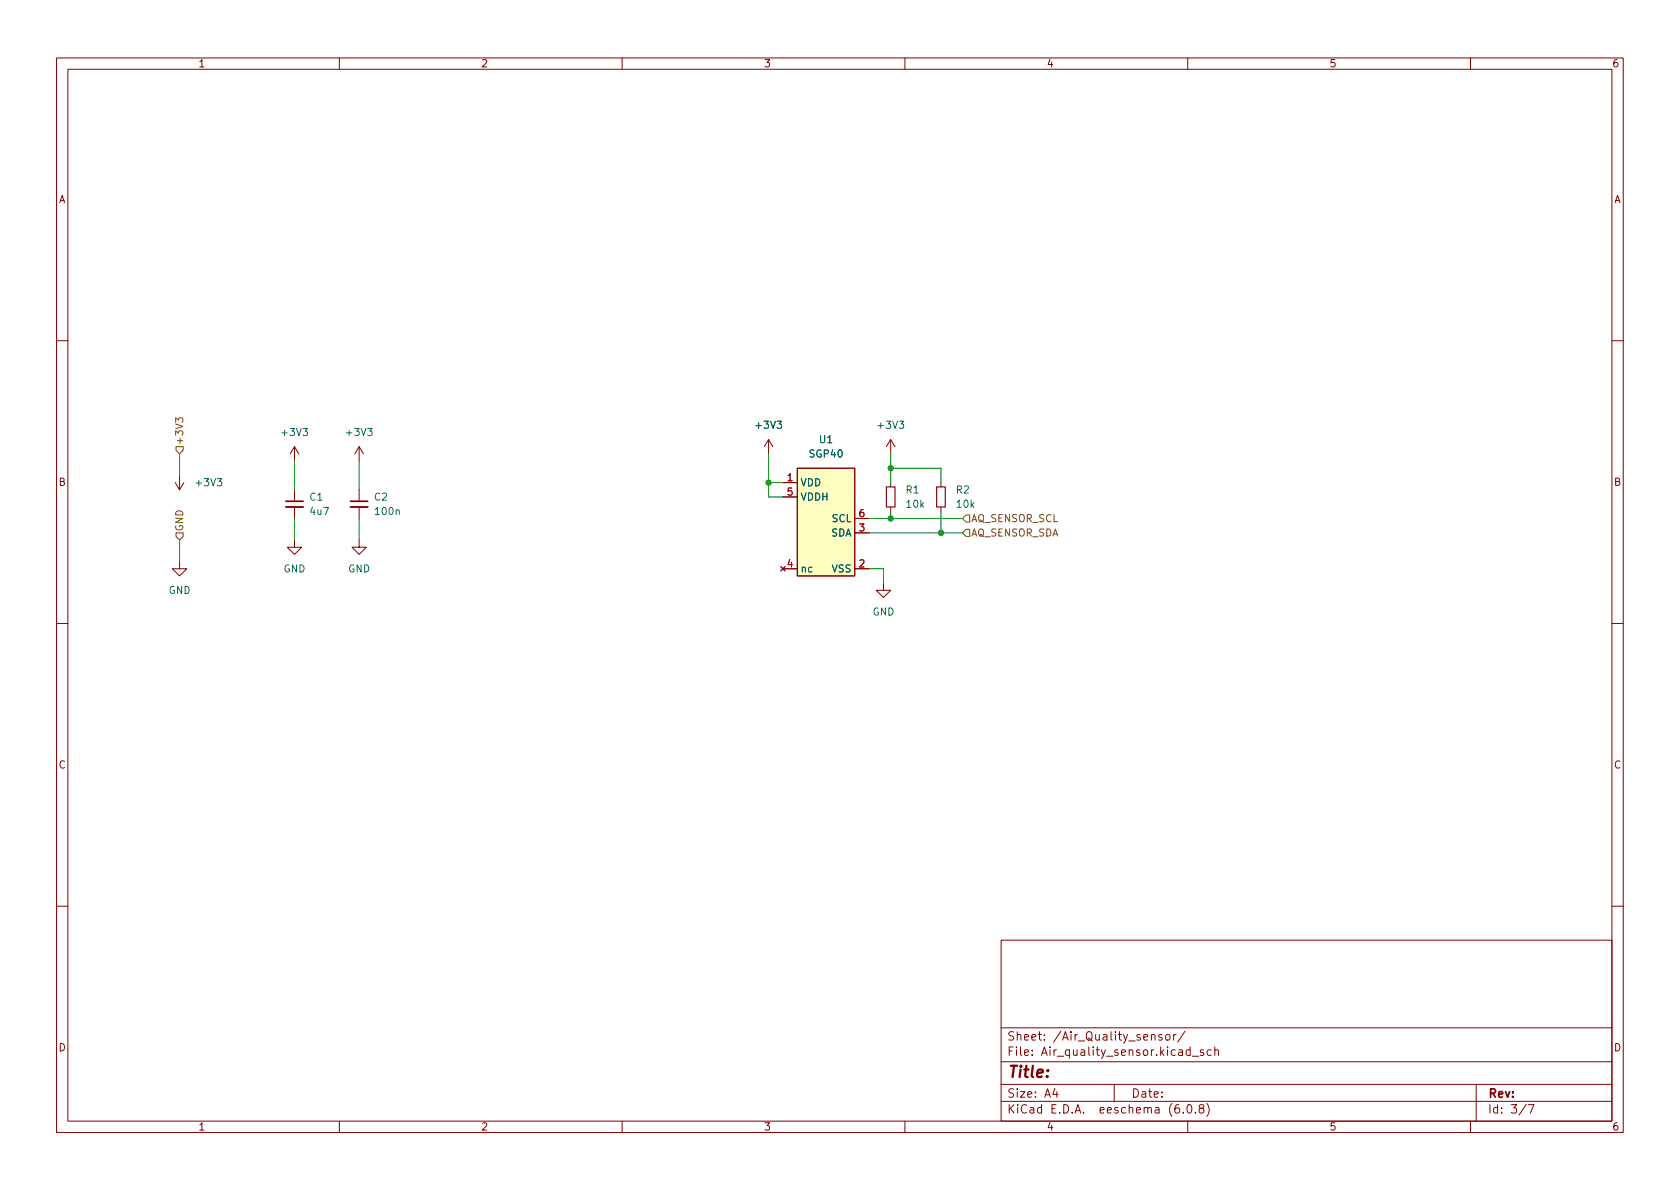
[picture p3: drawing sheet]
<svg xmlns="http://www.w3.org/2000/svg" width="297mm" height="210mm" viewBox="0 0 297 210" stroke-linecap="round" stroke-linejoin="round" font-family="sans-serif">
<g fill="none" stroke="#840000" stroke-width=".18">
<path d="M10 10.2h277v190.1h-277zM12 12.2h273v186.1h-273zM60 10.2v2M110 10.2v2M160 10.2v2M210 10.2v2M260 10.2v2M10 60.2h2M52.1 79v2.5M52.1 79l-.8 1.3M52.1 79l.7 1.3M63.5 79v2.5"/>
<path d="M63.5 79l-.8 1.3M63.5 79l.8 1.3M135.9 77.7l-.8 1.3M135.9 77.7v2.6M135.9 77.7l.8 1.3M157.5 77.7v2.6M157.5 77.7l-.8 1.3M157.5 77.7l.7 1.3M285 60.2h2M31 85.3l.7 1.3M31.7 99.3v1.3h1.3l-1.3 1.2-1.2-1.2h1.2M31.7 84.1v2.5"/>
<path d="M32.5 85.3l-.8 1.3M52.1 95.5v1.3h1.2l-1.2 1.2-1.3-1.2h1.3M52.1 86.6v2M52.1 89.7v2M63.5 95.5v1.3h1.3l-1.3 1.2-1.3-1.2h1.3M63.5 86.6v2M63.5 89.7v2M138.4 85.3h2.6M138.4 87.9h2.6M141 82.8h10.1v19h-10.1zM151.1 94.2h2.6M151.1 91.7h2.6"/>
<path d="M157.5 85.3v.8M157.5 89.7v.7M166.4 85.3v.8M166.4 89.7v.7M10 110.2h2M138 100.2l.8 .8M138.4 100.6h2.6M138.8 100.2l-.8 .8M151.1 100.6h2.6M156.2 103.1v1.3h1.3l-1.3 1.3-1.3-1.3h1.3M285 110.2h2M10 160.2h2"/>
<path d="M177 166.3h108v32h-108zM285 160.2h2M60 198.3v2M110 198.3v2M160 198.3v2M177 194.8h108M177 191.8h108M177 187.8h108M177 181.8h108M186.5 192.5l-.4 1h1M186.9 193v1M197 191.8v3"/>
<path d="M203.6 183.1l.2-.2 .3 .1 .1 .9M205.4 183l-.3-.1-.2 .2v.3l.5 .1v.4h-.5M206.1 183.1l.3-.2 .4 .2 .1 .5-.2 .3h-.3l-.3-.1zM207.5 182.9v1M207.9 182.9l-.3 .1-.1 .2M208.4 195.3a.59 .59 0 0 0-.7 .7v.5l.2 .3h.4l.2-.1 .1-.5-.2-.2-.4-.1-.3 .3M209.2 196.7v.1M209.5 182.4l-1.3 1.9M210 198.3v2M210.1 195.4l.1-.1a.81 .81 0 0 1 .6 .7 .81 .81 0 0 1-.3 .8h-.1a.81 .81 0 0 1-.6-.6 .81 .81 0 0 1 .3-.8zM210.4 185.7l-.4-.1-.3 .3v.4l.2 .3h.5M210.4 185.1v1.5"/>
<path d="M210.8 186.8h1.1M211.4 196.7v.1M212.3 196l-.3-.3 .1-.2 .2-.2 .4 .1 .2 .2-.1 .2-.7 .2-.1 .3 .1 .4 .2 .1h.3l.3-.3v-.2l-.3-.3M212.8 185.7l-.4-.1-.2 .2 .1 .3 .5 .1v.4h-.6M213.4 195.1a1.72 1.72 0 0 1 0 2.3M214.1 185.7l-.4-.1-.3 .3v.4l.2 .3h.5M214.8 185.8l.2-.2 .4 .1v.9M214.8 185.1v1.5M260 198.3v2M261 191.8v6.5M269.9 195.3l-1.3 1.9M270.2 195.3h1l-.6 1.5"/>
</g>
<path d="M50.5 89.7h3.1M62 89.7h3" fill="none" stroke="#840000" stroke-width=".33"/>
<path d="M50.5 88.6h3.1M62 88.6h3" fill="none" stroke="#840000" stroke-width=".3"/>
<path d="M141 82.8h10.1v19h-10.1z" fill="#ffffc2" stroke="#ffffc2" stroke-width=".18"/>
<path d="M156.7 86.1h1.5v3.6h-1.5zM165.6 86.1h1.5v3.6h-1.5z" fill="none" stroke="#840000" stroke-width=".2"/>
<path d="M31.1 74.7v-.8l.4 .4 .2-.4h.5l.1 .2-.1 .6M31.1 79h1.3v.6l-.7 .7-.6-.7zM31.1 94.2h1.3v.7l-.7 .6-.6-.6zM170.8 91.1h.6v1.2h-.6l-.6-.6zM170.8 93.6h.6v1.3h-.6l-.6-.7z" fill="none" stroke="#725600" stroke-width=".18"/>
<g fill="none" stroke="#009600" stroke-width=".18">
<path d="M31.7 80.3v3.8M31.7 95.5v3.8M52.1 81.5v5.1M52.1 91.7v3.8M63.5 81.5v5.1M63.5 91.7v3.8M135.9 85.3h2.5M135.9 80.3v7.6h2.5M153.7 94.2h16.5M153.7 91.7h16.5M157.5 80.3v5M157.5 90.4v1.3"/>
<path d="M157.5 82.8h8.9v2.5M166.4 90.4v3.8M153.7 100.6h2.5v2.5"/>
</g>
<g fill="#009600" stroke="#009600" stroke-width=".18">
<circle cx="135.9" cy="85.3" r=".46"/>
<circle cx="166.4" cy="94.2" r=".46"/>
<circle cx="157.5" cy="82.8" r=".46"/>
<circle cx="157.5" cy="91.7" r=".46"/>
</g>
<text font-size="2.8" fill="#840000" x="178" y="190.6">Title:</text>
<g font-size="2.1" fill="#840000">
<text x="178" y="184">Sheet: /Air_Quality_sensor/</text>
<text x="178" y="186.7">File: Air_quality_sensor.kicad_sch</text>
<text x="178" y="196.9">KiCad E.D.A. eeschema (6.0.8)</text>
<text x="178" y="194.1">Size: A4</text>
<text x="200" y="194.1">Date:</text>
<text x="263" y="194.1">Rev:</text>
<text x="263" y="196.9">Id: 3/7</text>
</g>
<g font-size="1.8" fill="#840000">
<text x="35" y="11.9">1</text>
<text x="85" y="11.9">2</text>
<text x="135" y="11.9">3</text>
<text x="185" y="11.9">4</text>
<text x="235" y="11.9">5</text>
<text x="285" y="11.9">6</text>
<text x="10.3" y="35.9">A</text>
<text x="285.3" y="35.9">A</text>
<text x="10.3" y="85.9">B</text>
<text x="285.3" y="85.9">B</text>
<text x="10.3" y="135.9">C</text>
<text x="285.3" y="135.9">C</text>
<text x="10.3" y="185.9">D</text>
<text x="285.3" y="185.9">D</text>
<text x="35" y="199.9">1</text>
<text x="85" y="199.9">2</text>
<text x="135" y="199.9">3</text>
<text x="185" y="199.9">4</text>
<text x="235" y="199.9">5</text>
<text x="285" y="199.9">6</text>
</g>
<g font-size="1.8" fill="#006464">
<text x="50" y="77.1">+3V3</text>
<text x="61.4" y="77.1">+3V3</text>
<text x="133.8" y="75.8">+3V3</text>
<text x="155.4" y="75.8">+3V3</text>
<text x="143.2" y="80.9">SGP40</text>
<text x="144.9" y="78.4">U1</text>
<text x="34.8" y="86">+3V3</text>
<text x="54.8" y="88.5">C1</text>
<text x="66.2" y="88.5">C2</text>
<text x="141.5" y="86">VDD</text>
<text x="141.5" y="88.5">VDDH</text>
<text x="160.2" y="87.2">R1</text>
<text x="160.3" y="89.8">10k</text>
<text x="169.1" y="87.2">R2</text>
<text x="169.2" y="89.8">10k</text>
<text x="54.9" y="91.1">4u7</text>
<text x="66.5" y="91.1">100n</text>
<text x="146.9" y="94.9">SDA</text>
<text x="147.1" y="92.3">SCL</text>
<text x="50.1" y="101.2">GND</text>
<text x="61.5" y="101.2">GND</text>
<text x="141.5" y="101.2">nc</text>
<text x="147.1" y="101.2">VSS</text>
<text x="29.8" y="105">GND</text>
<text x="154.2" y="108.8">GND</text>
</g>
<g font-size="1.8" fill="#725600">
<text x="32.4" y="78.8" transform="rotate(-90 32.4 78.8)">+3V3</text>
<text x="32.4" y="94" transform="rotate(-90 32.4 94)">GND</text>
<text x="171.6" y="92.3">AQ_SENSOR_SCL</text>
<text x="171.6" y="94.9">AQ_SENSOR_SDA</text>
</g>
<g font-size="1.8" fill="#a90000">
<text x="139.2" y="85.1">1</text>
<text x="139.2" y="87.6">5</text>
<text x="151.9" y="94">3</text>
<text x="151.9" y="91.4">6</text>
<text x="139.2" y="100.3">4</text>
<text x="151.9" y="100.3">2</text>
</g>
</svg>
